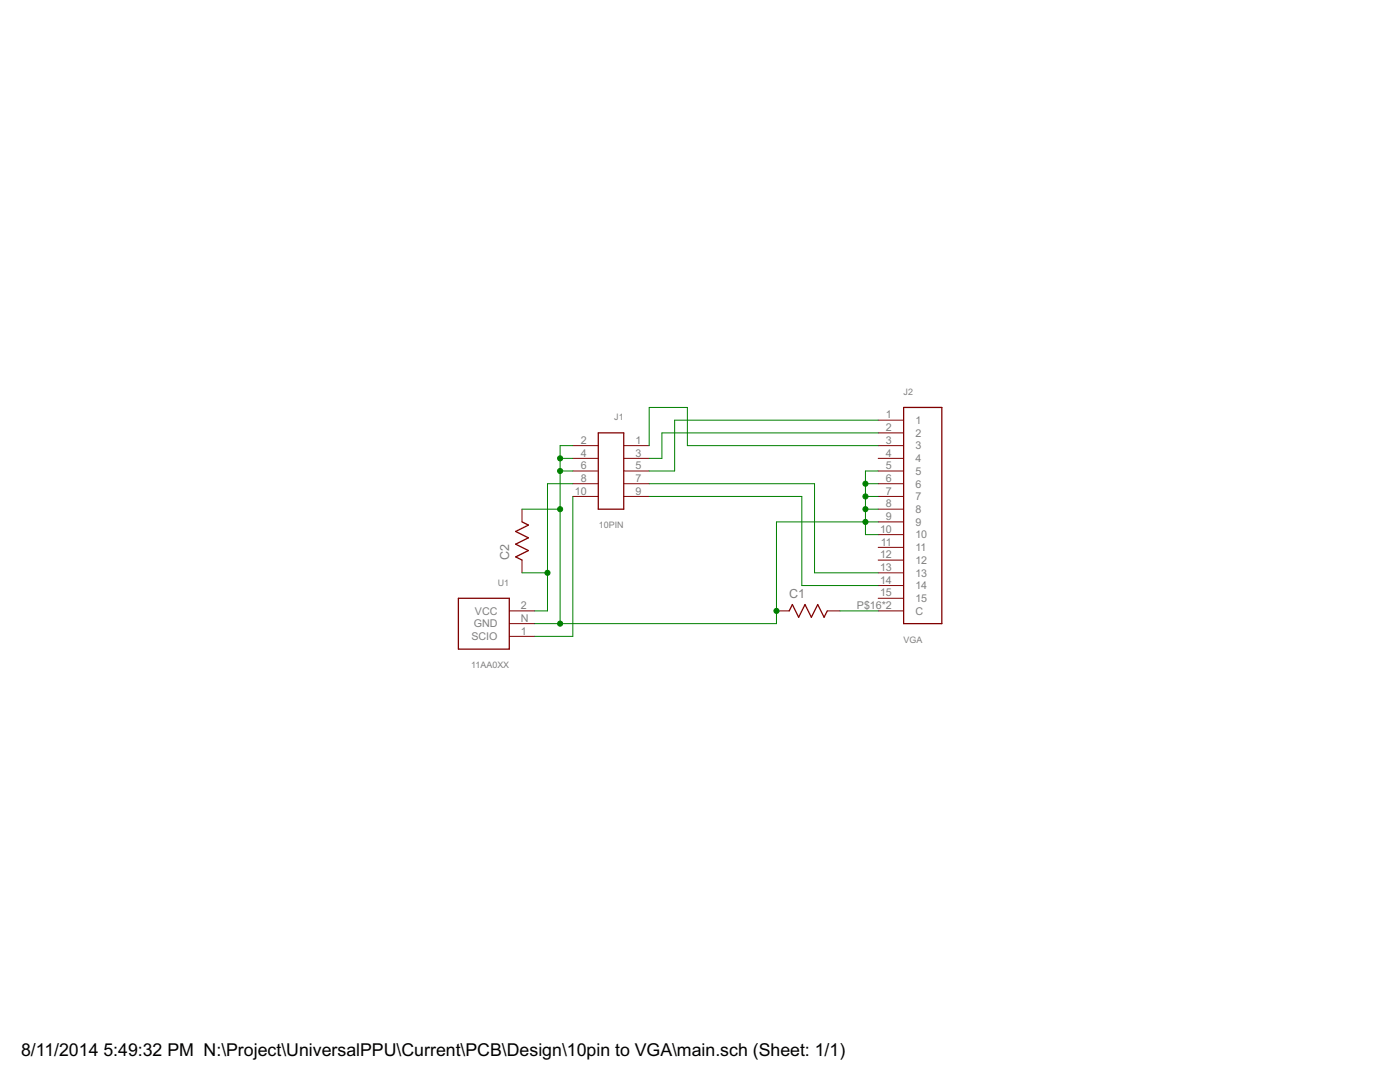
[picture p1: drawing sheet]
<?xml version="1.0" encoding="utf-8"?>
<!DOCTYPE eagle SYSTEM "eagle.dtd">
<eagle version="6.5.0">
<drawing>
<settings>
<setting alwaysvectorfont="no"/>
<setting verticaltext="up"/>
</settings>
<grid distance="0.1" unitdist="inch" unit="inch" style="lines" multiple="1" display="no" altdistance="0.01" altunitdist="inch" altunit="inch"/>
<schematic xreflabel="%F%N/%S.%C%R" xrefpart="/%S.%C%R">
<libraries>
<library name="Connector">
<symbols>
<symbol name="15PIN">
<pin name="8" x="-5.08" y="0" length="middle"/>
<pin name="7" x="-5.08" y="2.54" length="middle"/>
<pin name="6" x="-5.08" y="5.08" length="middle"/>
<pin name="5" x="-5.08" y="7.62" length="middle"/>
<pin name="4" x="-5.08" y="10.16" length="middle"/>
<pin name="3" x="-5.08" y="12.7" length="middle"/>
<pin name="2" x="-5.08" y="15.24" length="middle"/>
<pin name="1" x="-5.08" y="17.78" length="middle"/>
<pin name="9" x="-5.08" y="-2.54" length="middle"/>
<pin name="10" x="-5.08" y="-5.08" length="middle"/>
<pin name="11" x="-5.08" y="-7.62" length="middle"/>
<pin name="12" x="-5.08" y="-10.16" length="middle"/>
<pin name="13" x="-5.08" y="-12.7" length="middle"/>
<pin name="14" x="-5.08" y="-15.24" length="middle"/>
<pin name="15" x="-5.08" y="-17.78" length="middle"/>
<wire x1="0" y1="20.32" x2="7.62" y2="20.32" width="0.254" layer="94"/>
<wire x1="7.62" y1="20.32" x2="7.62" y2="-22.86" width="0.254" layer="94"/>
<wire x1="7.62" y1="-22.86" x2="0" y2="-22.86" width="0.254" layer="94"/>
<wire x1="0" y1="-22.86" x2="0" y2="20.32" width="0.254" layer="94"/>
<text x="0" y="22.86" size="1.27" layer="95">&gt;NAME</text>
<text x="0" y="-25.4" size="1.27" layer="95" align="top-left">&gt;VALUE</text>
<pin name="C" x="-5.08" y="-20.32" length="middle"/>
</symbol>
<symbol name="10PIN">
<pin name="1" x="-7.62" y="5.08" visible="pad" length="middle"/>
<pin name="3" x="-7.62" y="2.54" visible="pad" length="middle"/>
<pin name="5" x="-7.62" y="0" visible="pad" length="middle"/>
<pin name="7" x="-7.62" y="-2.54" visible="pad" length="middle"/>
<pin name="9" x="-7.62" y="-5.08" visible="pad" length="middle"/>
<pin name="2" x="7.62" y="5.08" visible="pad" length="middle" rot="R180"/>
<pin name="4" x="7.62" y="2.54" visible="pad" length="middle" rot="R180"/>
<pin name="6" x="7.62" y="0" visible="pad" length="middle" rot="R180"/>
<pin name="8" x="7.62" y="-2.54" visible="pad" length="middle" rot="R180"/>
<pin name="10" x="7.62" y="-5.08" visible="pad" length="middle" rot="R180"/>
<wire x1="-2.54" y1="7.62" x2="2.54" y2="7.62" width="0.254" layer="94"/>
<wire x1="2.54" y1="7.62" x2="2.54" y2="-7.62" width="0.254" layer="94"/>
<wire x1="2.54" y1="-7.62" x2="-2.54" y2="-7.62" width="0.254" layer="94"/>
<wire x1="-2.54" y1="-7.62" x2="-2.54" y2="7.62" width="0.254" layer="94"/>
<text x="-2.54" y="10.16" size="1.27" layer="95">&gt;NAME</text>
<text x="-2.54" y="-10.16" size="1.27" layer="96" align="top-left">&gt;VALUE</text>
</symbol>
</symbols>
<devicesets>
<deviceset name="VGA">
<gates>
<gate name="G$1" symbol="15PIN" x="-2.54" y="0"/>
</gates>
<devices>
<device name="" package="VGA">
<connects>
<connect gate="G$1" pin="1" pad="1"/>
<connect gate="G$1" pin="10" pad="10"/>
<connect gate="G$1" pin="11" pad="11"/>
<connect gate="G$1" pin="12" pad="12"/>
<connect gate="G$1" pin="13" pad="13"/>
<connect gate="G$1" pin="14" pad="14"/>
<connect gate="G$1" pin="15" pad="15"/>
<connect gate="G$1" pin="2" pad="2"/>
<connect gate="G$1" pin="3" pad="3"/>
<connect gate="G$1" pin="4" pad="4"/>
<connect gate="G$1" pin="5" pad="5"/>
<connect gate="G$1" pin="6" pad="6"/>
<connect gate="G$1" pin="7" pad="7"/>
<connect gate="G$1" pin="8" pad="8"/>
<connect gate="G$1" pin="9" pad="9"/>
<connect gate="G$1" pin="C" pad="P$16 P$17"/>
</connects>
<technologies>
<technology name=""/>
</technologies>
</device>
</devices>
</deviceset>
<deviceset name="10PIN">
<gates>
<gate name="G$1" symbol="10PIN" x="0" y="0"/>
</gates>
<devices>
<device name="" package="10PIN">
<connects>
<connect gate="G$1" pin="1" pad="1"/>
<connect gate="G$1" pin="10" pad="10"/>
<connect gate="G$1" pin="2" pad="2"/>
<connect gate="G$1" pin="3" pad="3"/>
<connect gate="G$1" pin="4" pad="4"/>
<connect gate="G$1" pin="5" pad="5"/>
<connect gate="G$1" pin="6" pad="6"/>
<connect gate="G$1" pin="7" pad="7"/>
<connect gate="G$1" pin="8" pad="8"/>
<connect gate="G$1" pin="9" pad="9"/>
</connects>
<technologies>
<technology name=""/>
</technologies>
</device>
</devices>
</deviceset>
</devicesets>
</library>
<library name="Microchip">
<symbols>
<symbol name="11AA0XX">
<pin name="VCC" x="-10.16" y="2.54" length="middle"/>
<pin name="GND" x="-10.16" y="0" length="middle"/>
<pin name="SCIO" x="-10.16" y="-2.54" length="middle"/>
<wire x1="-5.08" y1="5.08" x2="5.08" y2="5.08" width="0.254" layer="94"/>
<wire x1="5.08" y1="5.08" x2="5.08" y2="-5.08" width="0.254" layer="94"/>
<wire x1="5.08" y1="-5.08" x2="-5.08" y2="-5.08" width="0.254" layer="94"/>
<wire x1="-5.08" y1="-5.08" x2="-5.08" y2="5.08" width="0.254" layer="94"/>
<text x="-5.08" y="7.62" size="1.27" layer="95">&gt;NAME</text>
<text x="-5.08" y="-7.62" size="1.27" layer="96" align="top-left">&gt;VALUE</text>
</symbol>
</symbols>
<devicesets>
<deviceset name="11AA0XX">
<gates>
<gate name="G$1" symbol="11AA0XX" x="0" y="0"/>
</gates>
<devices>
<device name="" package="SOT-23">
<connects>
<connect gate="G$1" pin="GND" pad="N"/>
<connect gate="G$1" pin="SCIO" pad="1"/>
<connect gate="G$1" pin="VCC" pad="2"/>
</connects>
<technologies>
<technology name=""/>
</technologies>
</device>
</devices>
</deviceset>
</devicesets>
</library>
<library name="Standard">
<symbols>
<symbol name="RESISTOR">
<pin name="P$1" x="-5.08" y="0" visible="off" length="short"/>
<pin name="P$2" x="7.62" y="0" visible="off" length="short" rot="R180"/>
<wire x1="-2.54" y1="0" x2="-1.905" y2="1.27" width="0.254" layer="94"/>
<wire x1="-1.905" y1="1.27" x2="-0.635" y2="-1.27" width="0.254" layer="94"/>
<wire x1="-0.635" y1="-1.27" x2="0.635" y2="1.27" width="0.254" layer="94"/>
<wire x1="0.635" y1="1.27" x2="1.905" y2="-1.27" width="0.254" layer="94"/>
<wire x1="1.905" y1="-1.27" x2="3.175" y2="1.27" width="0.254" layer="94"/>
<wire x1="3.175" y1="1.27" x2="4.445" y2="-1.27" width="0.254" layer="94"/>
<wire x1="4.445" y1="-1.27" x2="5.08" y2="0" width="0.254" layer="94"/>
<text x="-2.54" y="2.54" size="1.778" layer="95">&gt;NAME</text>
<text x="-2.54" y="-2.54" size="1.778" layer="96" align="top-left">&gt;VALUE</text>
</symbol>
</symbols>
<devicesets>
<deviceset name="RESISTOR" uservalue="yes">
<gates>
<gate name="G$1" symbol="RESISTOR" x="0" y="0"/>
</gates>
<devices>
<device name="0603" package="0603">
<connects>
<connect gate="G$1" pin="P$1" pad="P$1"/>
<connect gate="G$1" pin="P$2" pad="P$2"/>
</connects>
<technologies>
<technology name=""/>
</technologies>
</device>
</devices>
</deviceset>
</devicesets>
</library>
</libraries>
<attributes>
</attributes>
<variantdefs>
</variantdefs>
<classes>
<class number="0" name="default" width="0" drill="0">
</class>
</classes>
<parts>
<part name="J2" library="Connector" deviceset="VGA" device=""/>
<part name="J1" library="Connector" deviceset="10PIN" device=""/>
<part name="U1" library="Microchip" deviceset="11AA0XX" device=""/>
<part name="C1" library="Standard" deviceset="RESISTOR" device="0603"/>
<part name="C2" library="Standard" deviceset="RESISTOR" device="0603"/>
</parts>
<sheets>
<sheet>
<plain>
</plain>
<instances>
<instance part="J2" gate="G$1" x="93.98" y="60.96"/>
<instance part="J1" gate="G$1" x="35.56" y="68.58" rot="MR0"/>
<instance part="U1" gate="G$1" x="10.16" y="38.1" rot="MR0"/>
<instance part="C1" gate="G$1" x="73.66" y="40.64"/>
<instance part="C2" gate="G$1" x="17.78" y="53.34" rot="R90"/>
</instances>
<busses>
</busses>
<nets>
<net name="N$2" class="0">
<segment>
<pinref part="J1" gate="G$1" pin="3"/>
<wire x1="43.18" y1="71.12" x2="45.72" y2="71.12" width="0.1524" layer="91"/>
<wire x1="45.72" y1="71.12" x2="45.72" y2="76.2" width="0.1524" layer="91"/>
<pinref part="J2" gate="G$1" pin="2"/>
<wire x1="45.72" y1="76.2" x2="88.9" y2="76.2" width="0.1524" layer="91"/>
</segment>
</net>
<net name="N$5" class="0">
<segment>
<pinref part="J2" gate="G$1" pin="C"/>
<wire x1="88.9" y1="40.64" x2="81.28" y2="40.64" width="0.1524" layer="91"/>
<pinref part="C1" gate="G$1" pin="P$2"/>
</segment>
</net>
<net name="N$6" class="0">
<segment>
<pinref part="J2" gate="G$1" pin="13"/>
<wire x1="88.9" y1="48.26" x2="76.2" y2="48.26" width="0.1524" layer="91"/>
<wire x1="76.2" y1="48.26" x2="76.2" y2="66.04" width="0.1524" layer="91"/>
<pinref part="J1" gate="G$1" pin="7"/>
<wire x1="76.2" y1="66.04" x2="43.18" y2="66.04" width="0.1524" layer="91"/>
</segment>
</net>
<net name="N$7" class="0">
<segment>
<pinref part="J1" gate="G$1" pin="9"/>
<wire x1="43.18" y1="63.5" x2="73.66" y2="63.5" width="0.1524" layer="91"/>
<wire x1="73.66" y1="63.5" x2="73.66" y2="45.72" width="0.1524" layer="91"/>
<pinref part="J2" gate="G$1" pin="14"/>
<wire x1="73.66" y1="45.72" x2="88.9" y2="45.72" width="0.1524" layer="91"/>
</segment>
</net>
<net name="N$8" class="0">
<segment>
<pinref part="J1" gate="G$1" pin="2"/>
<wire x1="27.94" y1="73.66" x2="25.4" y2="73.66" width="0.1524" layer="91"/>
<wire x1="25.4" y1="73.66" x2="25.4" y2="71.12" width="0.1524" layer="91"/>
<pinref part="J1" gate="G$1" pin="6"/>
<wire x1="25.4" y1="71.12" x2="25.4" y2="68.58" width="0.1524" layer="91"/>
<wire x1="25.4" y1="68.58" x2="27.94" y2="68.58" width="0.1524" layer="91"/>
<pinref part="J1" gate="G$1" pin="4"/>
<wire x1="27.94" y1="71.12" x2="25.4" y2="71.12" width="0.1524" layer="91"/>
<junction x="25.4" y="71.12"/>
<pinref part="U1" gate="G$1" pin="GND"/>
<wire x1="20.32" y1="38.1" x2="25.4" y2="38.1" width="0.1524" layer="91"/>
<wire x1="25.4" y1="38.1" x2="25.4" y2="60.96" width="0.1524" layer="91"/>
<junction x="25.4" y="68.58"/>
<pinref part="J2" gate="G$1" pin="5"/>
<wire x1="25.4" y1="60.96" x2="25.4" y2="68.58" width="0.1524" layer="91"/>
<wire x1="88.9" y1="68.58" x2="86.36" y2="68.58" width="0.1524" layer="91"/>
<wire x1="86.36" y1="68.58" x2="86.36" y2="66.04" width="0.1524" layer="91"/>
<pinref part="J2" gate="G$1" pin="10"/>
<wire x1="86.36" y1="66.04" x2="86.36" y2="63.5" width="0.1524" layer="91"/>
<wire x1="86.36" y1="63.5" x2="86.36" y2="60.96" width="0.1524" layer="91"/>
<wire x1="86.36" y1="60.96" x2="86.36" y2="58.42" width="0.1524" layer="91"/>
<wire x1="86.36" y1="58.42" x2="86.36" y2="55.88" width="0.1524" layer="91"/>
<wire x1="86.36" y1="55.88" x2="88.9" y2="55.88" width="0.1524" layer="91"/>
<pinref part="J2" gate="G$1" pin="9"/>
<wire x1="88.9" y1="58.42" x2="86.36" y2="58.42" width="0.1524" layer="91"/>
<junction x="86.36" y="58.42"/>
<pinref part="J2" gate="G$1" pin="8"/>
<wire x1="88.9" y1="60.96" x2="86.36" y2="60.96" width="0.1524" layer="91"/>
<junction x="86.36" y="60.96"/>
<pinref part="J2" gate="G$1" pin="7"/>
<wire x1="88.9" y1="63.5" x2="86.36" y2="63.5" width="0.1524" layer="91"/>
<junction x="86.36" y="63.5"/>
<pinref part="J2" gate="G$1" pin="6"/>
<wire x1="88.9" y1="66.04" x2="86.36" y2="66.04" width="0.1524" layer="91"/>
<junction x="86.36" y="66.04"/>
<wire x1="86.36" y1="58.42" x2="68.58" y2="58.42" width="0.1524" layer="91"/>
<pinref part="C1" gate="G$1" pin="P$1"/>
<wire x1="68.58" y1="58.42" x2="68.58" y2="40.64" width="0.1524" layer="91"/>
<wire x1="25.4" y1="38.1" x2="68.58" y2="38.1" width="0.1524" layer="91"/>
<wire x1="68.58" y1="38.1" x2="68.58" y2="40.64" width="0.1524" layer="91"/>
<junction x="25.4" y="38.1"/>
<junction x="68.58" y="40.64"/>
<pinref part="C2" gate="G$1" pin="P$2"/>
<wire x1="17.78" y1="60.96" x2="25.4" y2="60.96" width="0.1524" layer="91"/>
<junction x="25.4" y="60.96"/>
</segment>
</net>
<net name="N$10" class="0">
<segment>
<pinref part="J1" gate="G$1" pin="8"/>
<wire x1="27.94" y1="66.04" x2="22.86" y2="66.04" width="0.1524" layer="91"/>
<wire x1="22.86" y1="66.04" x2="22.86" y2="48.26" width="0.1524" layer="91"/>
<pinref part="U1" gate="G$1" pin="VCC"/>
<wire x1="22.86" y1="48.26" x2="22.86" y2="40.64" width="0.1524" layer="91"/>
<wire x1="22.86" y1="40.64" x2="20.32" y2="40.64" width="0.1524" layer="91"/>
<pinref part="C2" gate="G$1" pin="P$1"/>
<wire x1="17.78" y1="48.26" x2="22.86" y2="48.26" width="0.1524" layer="91"/>
<junction x="22.86" y="48.26"/>
</segment>
</net>
<net name="N$11" class="0">
<segment>
<pinref part="U1" gate="G$1" pin="SCIO"/>
<wire x1="20.32" y1="35.56" x2="27.94" y2="35.56" width="0.1524" layer="91"/>
<pinref part="J1" gate="G$1" pin="10"/>
<wire x1="27.94" y1="35.56" x2="27.94" y2="63.5" width="0.1524" layer="91"/>
</segment>
</net>
<net name="N$1" class="0">
<segment>
<pinref part="J2" gate="G$1" pin="1"/>
<wire x1="88.9" y1="78.74" x2="48.26" y2="78.74" width="0.1524" layer="91"/>
<wire x1="48.26" y1="78.74" x2="48.26" y2="68.58" width="0.1524" layer="91"/>
<pinref part="J1" gate="G$1" pin="5"/>
<wire x1="48.26" y1="68.58" x2="43.18" y2="68.58" width="0.1524" layer="91"/>
</segment>
</net>
<net name="N$3" class="0">
<segment>
<pinref part="J2" gate="G$1" pin="3"/>
<wire x1="88.9" y1="73.66" x2="50.8" y2="73.66" width="0.1524" layer="91"/>
<wire x1="50.8" y1="73.66" x2="50.8" y2="81.28" width="0.1524" layer="91"/>
<wire x1="50.8" y1="81.28" x2="43.18" y2="81.28" width="0.1524" layer="91"/>
<pinref part="J1" gate="G$1" pin="1"/>
<wire x1="43.18" y1="81.28" x2="43.18" y2="73.66" width="0.1524" layer="91"/>
</segment>
</net>
</nets>
</sheet>
</sheets>
</schematic>
</drawing>
</eagle>
